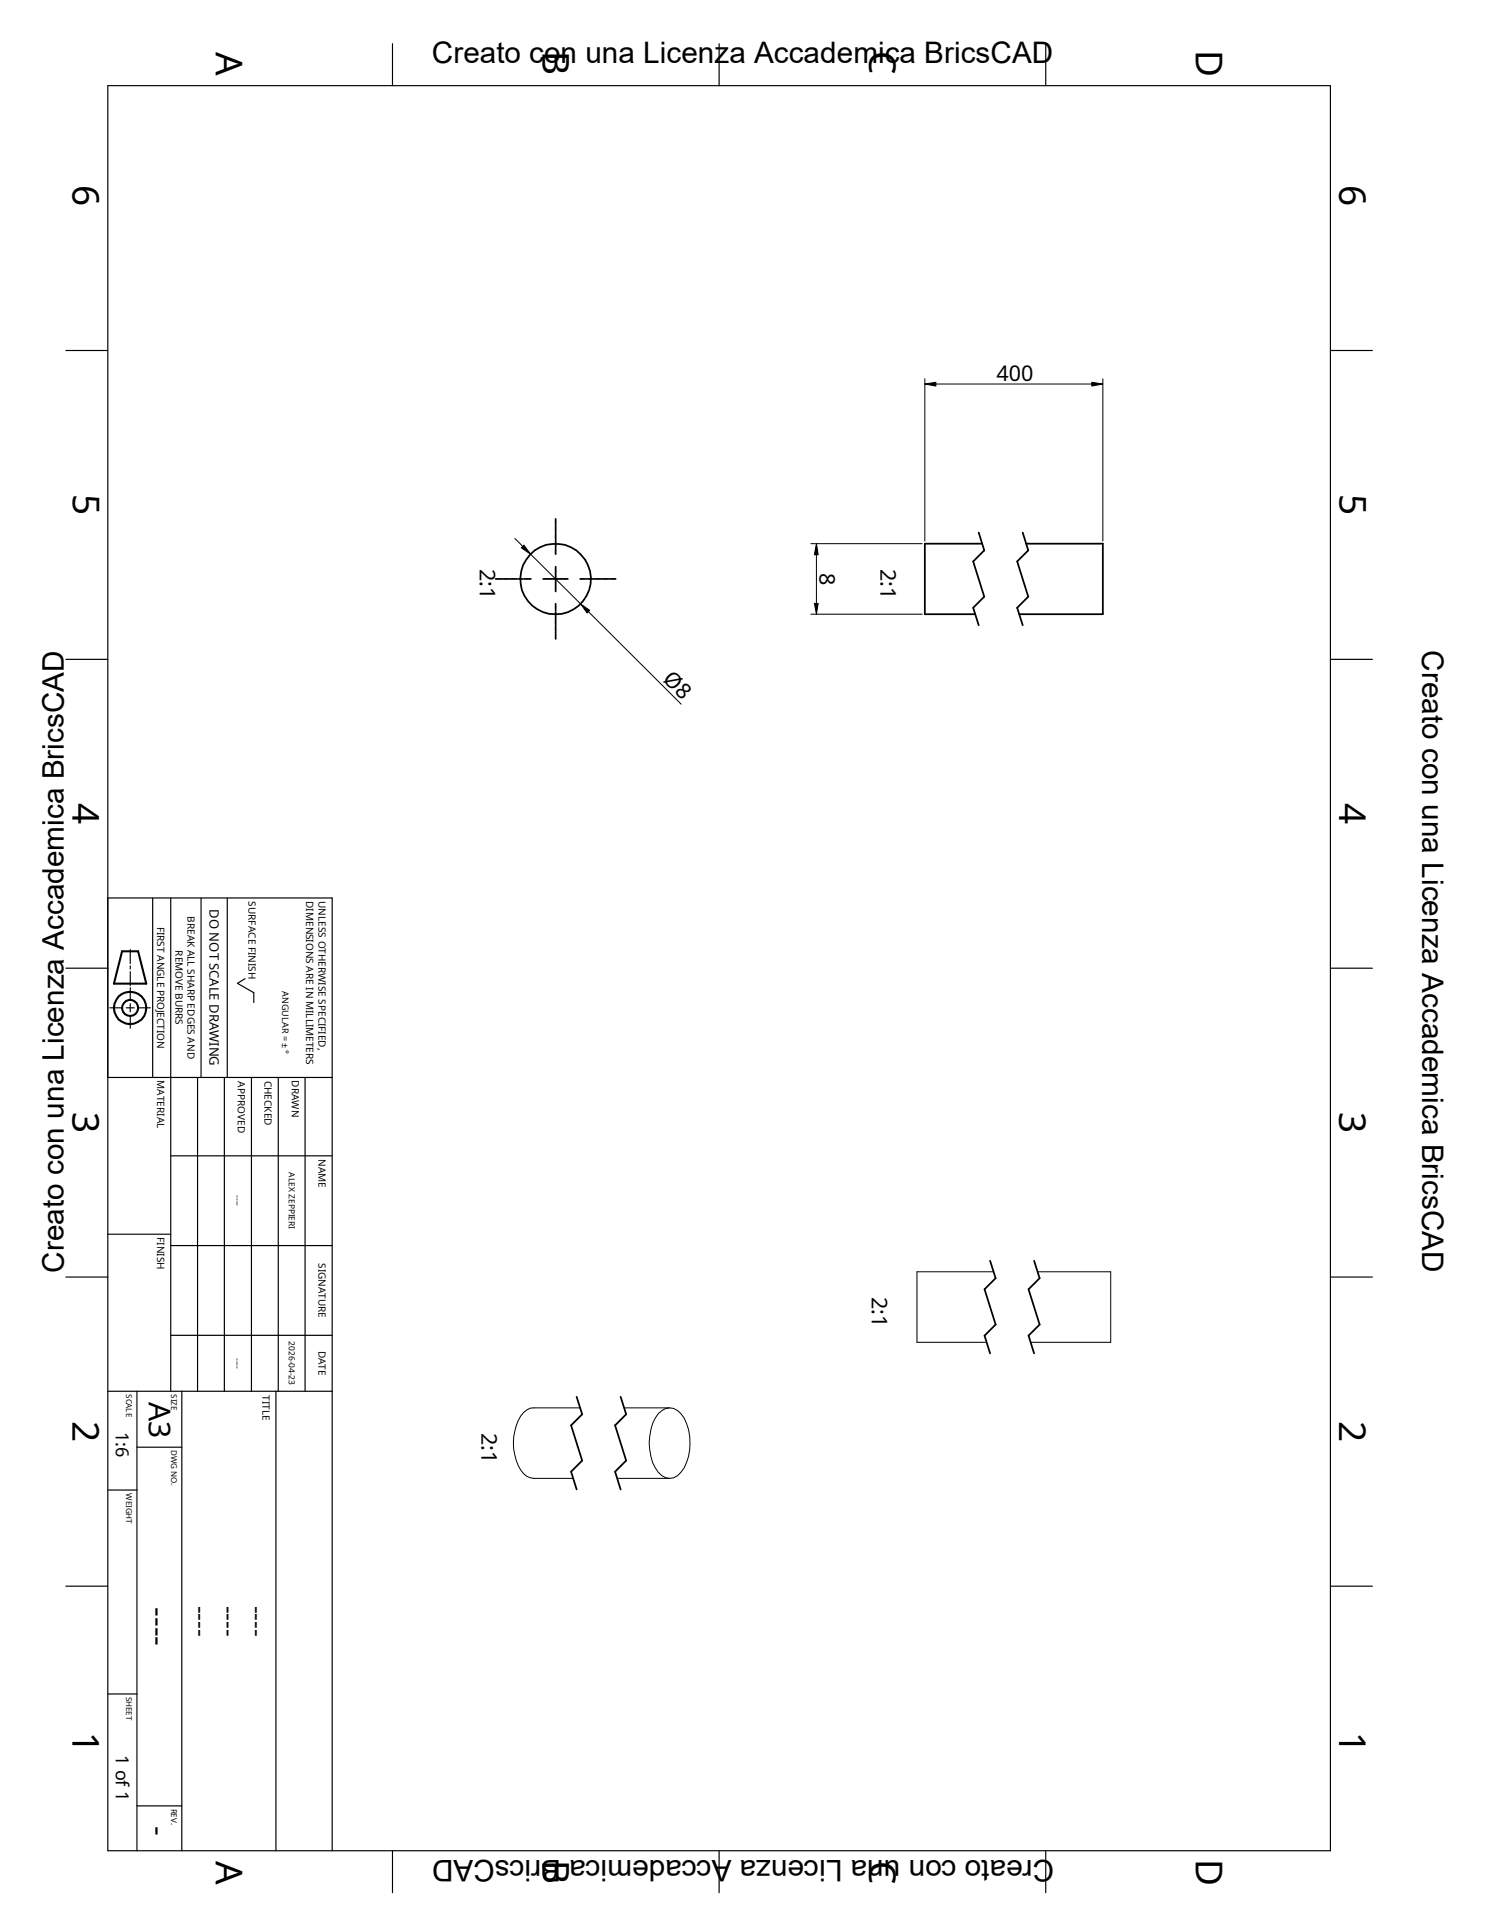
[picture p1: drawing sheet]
<svg xmlns="http://www.w3.org/2000/svg" width="216mm" height="279mm" viewBox="0 0 216 279" stroke-linecap="round" stroke-linejoin="round" font-family="sans-serif">
<g fill="none" stroke="#000" stroke-width=".15">
<path d="M134.4 55v23.6M136 55.8h22.6M160.2 55v23.6M74.8 78.2l1.1 1.2M117.8 79h16.2M77.1 80.5l7.3 7.3M85.5 88.9l13.5 13.4M117.8 89.2h16.2M118.6 80.6v7.1M144.3 184.8h-11.1v10.2h10.1M150.7 184.8h10.7v10.2h-11.7M84.3 204.6h-6.7a2.53 2.53 0 0 0-2.3 1.8 7.5 7.5 0 0 0 .8 7.7l.4 .4 1.1 .3h5.7"/>
<path d="M89.7 214.8h7.6M90.7 204.6h6.6M95.6 205.4a2.03 2.03 0 0 1 3.3 0 7.6 7.6 0 0 1 0 8.5 1.98 1.98 0 0 1-3.3 0 7.6 7.6 0 0 1 0-8.5z"/>
</g>
<g fill="none" stroke="#000" stroke-width=".25">
<path d="M80.7 75.4v.8M80.7 76.3v.2M80.7 76.6v.7M80.7 77.4v.1M80.7 77.6v.7M80.7 78.4v.2M80.7 78.7v.7M80.7 79.5v.1M80.7 79.8v.7M142.2 77.4l.8 2.6-1.6 1.6 1.6 5.1-1.6 1.6 .8 2.5M142.7 79h-8.3v10.2h7.3M148.6 77.4l.8 2.6-1.6 1.6 1.6 5.1-1.6 1.6 .8 2.5"/>
<path d="M149.1 79h11.1v10.2h-12.1M72 84.1h.8M72.9 84.1h.1M73.2 84.1h.6M74 84.1h.1M74.2 84.1h.7M75 84.1h.1M75.3 84.1h.6M76.1 84.1h.1M76.4 84.1h.7M78.9 84.1h3.6M80.7 82.3v3.6"/>
<path d="M80.7 87.7v.8M80.7 88.6v.1M80.7 88.9v.6M80.7 89.7v.1M80.7 90v.6M80.7 90.8v.1M80.7 91v.7M80.7 91.8v.1M80.7 92.1v.7M84.3 84.1h.7M85.2 84.1h.1M85.5 84.1h.6"/>
<path d="M86.3 84.1h.1M86.5 84.1h.7M87.3 84.1h.2M87.6 84.1h.7M88.4 84.1h.1M88.7 84.1h.8M143.8 183.2l.9 2.5-1.7 1.6 1.7 5.1-1.7 1.7 .8 2.5M150.2 183.2l.8 2.5-1.6 1.6 1.6 5.1-1.6 1.7 .8 2.5M83.8 202.9l.8 2.6-1.6 1.6 1.6 5.1-1.6 1.6 .8 2.6M90.2 202.9l.8 2.6-1.6 1.6 1.6 5.1-1.6 1.6 .8 2.6"/>
<circle cx="80.7" cy="84.1" r="5.1"/>
</g>
<g fill="none" stroke="#000" stroke-width=".17">
<path d="M15.7 12.4h177.6v256.5h-177.6zM57 6.3v6.1M104.5 6.3v6.1M151.9 6.3v6.1M9.6 50.9h6.1M193.3 50.9h6.1M9.6 95.8h6.1M193.3 95.8h6.1M15.7 130.5h32.6v138.4M18.9 138v2M22.2 130.5v26M24.8 130.5v71.6"/>
<path d="M29.2 130.5v26M33 130.5v26M9.6 140.7h6.1M15.7 156.5h32.6M16 146.4h1.7M18.3 146.4h1.2M18.9 140.3v.5M18.9 141.2v2M18.9 143.5v1.8M18.9 145.8v1.2M18.9 147.6v1.8M20.1 146.4h1.7"/>
<path d="M28.7 156.5v45.6M32.6 156.5v45.6M35.6 142.2l-1.1 .7 2.4 1.3v1.5M36.5 156.5v45.6M40.4 156.5v45.6M44.3 156.5v45.6M193.3 140.7h6.1M15.7 179.3h9.1M24.8 167.9h23.5M9.6 185.5h6.1M24.8 181h23.5M24.8 194h23.5"/>
<path d="M193.3 185.5h6.1M15.7 202.1h32.6M15.7 216.5h4.2M19.9 210.3h6.5M19.9 202.1v66.8M26.4 202.1v66.8M40.1 202.1v66.8M9.6 230.5h6.1M193.3 230.5h6.1M15.7 246.1h4.2M19.9 262.4h6.5M57 268.9v6.1"/>
<path d="M104.5 268.9v6.1M151.9 268.9v6.1"/>
</g>
<g fill="none" stroke="#000" stroke-width=".3">
<path d="M17.7 138.2h2.4l1.2 4.7h-4.7z"/>
<circle cx="18.9" cy="146.5" r="1.16"/>
<circle cx="18.9" cy="146.5" r="2.34"/>
</g>
<g fill="#000" stroke="#000" stroke-width=".15">
<path d="M134.4 55.8l1.6-.3v.6z" fill-rule="evenodd"/>
<path d="M158.6 55.5l1.6 .3-1.6 .3z" fill-rule="evenodd"/>
<path d="M75.7 79.6l.4-.4 1 1.3z" fill-rule="evenodd"/>
<path d="M84.4 87.8l1.3 .9-.4 .4z" fill-rule="evenodd"/>
<path d="M118.3 87.7h.6l-.3 1.5z" fill-rule="evenodd"/>
<path d="M118.6 79l.3 1.6h-.6z" fill-rule="evenodd"/>
</g>
<g font-size="5.4">
<text x="31.4" y="7.5" transform="rotate(90 31.4 7.5)">A</text>
<text x="78.8" y="7.4" transform="rotate(90 78.8 7.4)">B</text>
<text x="126.3" y="7.5" transform="rotate(90 126.3 7.5)">C</text>
<text x="173.7" y="7.2" transform="rotate(90 173.7 7.2)">D</text>
<text x="10.5" y="26.9" transform="rotate(90 10.5 26.9)">6</text>
<text x="194.6" y="26.9" transform="rotate(90 194.6 26.9)">6</text>
<text x="10.6" y="71.8" transform="rotate(90 10.6 71.8)">5</text>
<text x="194.6" y="71.8" transform="rotate(90 194.6 71.8)">5</text>
<text x="10.5" y="116.7" transform="rotate(90 10.5 116.7)">4</text>
<text x="194.6" y="116.7" transform="rotate(90 194.6 116.7)">4</text>
<text x="10.5" y="161.6" transform="rotate(90 10.5 161.6)">3</text>
<text x="194.6" y="161.6" transform="rotate(90 194.6 161.6)">3</text>
<text x="10.5" y="206.5" transform="rotate(90 10.5 206.5)">2</text>
<text x="194.6" y="206.5" transform="rotate(90 194.6 206.5)">2</text>
<text x="10.5" y="251.7" transform="rotate(90 10.5 251.7)">1</text>
<text x="194.6" y="251.7" transform="rotate(90 194.6 251.7)">1</text>
<text x="31.4" y="270.4" transform="rotate(90 31.4 270.4)">A</text>
<text x="78.8" y="270.3" transform="rotate(90 78.8 270.3)">B</text>
<text x="126.3" y="270.4" transform="rotate(90 126.3 270.4)">C</text>
<text x="173.7" y="270" transform="rotate(90 173.7 270)">D</text>
</g>
<g font-size="4.4">
<text x="21.6" y="203.7" transform="rotate(90 21.6 203.7)">A3</text>
<text x="21.6" y="233.6" transform="rotate(90 21.6 233.6)">----</text>
<text x="21.6" y="265.3" transform="rotate(90 21.6 265.3)">-</text>
</g>
<g font-size="4.3">
<text x="62.7" y="9.2">Creato con una Licenza Accademica BricsCAD</text>
<text x="206.6" y="94.5" transform="rotate(90 206.6 94.5)">Creato con una Licenza Accademica BricsCAD</text>
<text x="9.3" y="184.9" transform="rotate(-90 9.3 184.9)">Creato con una Licenza Accademica BricsCAD</text>
<text x="153.2" y="270.2" transform="rotate(-180 153.2 270.2)">Creato con una Licenza Accademica BricsCAD</text>
</g>
<g font-size="3.5">
<text x="28" y="233.3" transform="rotate(90 28 233.3)">----</text>
<text x="32.1" y="233.3" transform="rotate(90 32.1 233.3)">----</text>
<text x="36.2" y="233.3" transform="rotate(90 36.2 233.3)">----</text>
</g>
<g font-size="3.1">
<text x="144.8" y="55.4">400</text>
<text x="69.7" y="82.7" transform="rotate(90 69.7 82.7)">2:1</text>
<text x="119" y="83.2" transform="rotate(90 119 83.2)">8</text>
<text x="127.9" y="82.7" transform="rotate(90 127.9 82.7)">2:1</text>
<text x="96.2" y="98.8" transform="rotate(45 96.2 98.8)">Ø8</text>
<text x="126.7" y="188.4" transform="rotate(90 126.7 188.4)">2:1</text>
<text x="69.9" y="208.2" transform="rotate(90 69.9 208.2)">2:1</text>
</g>
<g font-size="2.6">
<text x="16.8" y="208.1" transform="rotate(90 16.8 208.1)">1:6</text>
<text x="16.8" y="254.9" transform="rotate(90 16.8 254.9)">1 of 1</text>
</g>
<text font-size="1.9" x="30.4" y="132.1" transform="rotate(90 30.4 132.1)">DO NOT SCALE DRAWING</text>
<g font-size="1.5">
<text x="36.1" y="131" transform="rotate(90 36.1 131)">SURFACE FINISH</text>
<text x="44.5" y="130.9" transform="rotate(90 44.5 130.9)">DIMENSIONS ARE IN MILLIMETERS</text>
<text x="46.3" y="130.9" transform="rotate(90 46.3 130.9)">UNLESS OTHERWISE SPECIFIED,</text>
<text x="22.8" y="134.6" transform="rotate(90 22.8 134.6)">FIRST ANGLE PROJECTION</text>
<text x="27.2" y="133.1" transform="rotate(90 27.2 133.1)">BREAK ALL SHARP EDGES AND</text>
<text x="25.5" y="138.1" transform="rotate(90 25.5 138.1)">REMOVE BURRS</text>
<text x="22.8" y="157" transform="rotate(90 22.8 157)">MATERIAL</text>
<text x="34.5" y="157.1" transform="rotate(90 34.5 157.1)">APPROVED</text>
<text x="38.4" y="157" transform="rotate(90 38.4 157)">CHECKED</text>
<text x="42.4" y="157" transform="rotate(90 42.4 157)">DRAWN</text>
<text x="46.3" y="168.4" transform="rotate(90 46.3 168.4)">NAME</text>
<text x="22.8" y="179.8" transform="rotate(90 22.8 179.8)">FINISH</text>
<text x="46.3" y="183.5" transform="rotate(90 46.3 183.5)">SIGNATURE</text>
<text x="46.3" y="196.3" transform="rotate(90 46.3 196.3)">DATE</text>
<text x="38.1" y="202.7" transform="rotate(90 38.1 202.7)">TITLE</text>
</g>
<text font-size="1.3" x="41" y="144" transform="rotate(90 41 144)">ANGULAR = ± °</text>
<g font-size="1.2">
<text x="34.1" y="173.6" transform="rotate(90 34.1 173.6)">----</text>
<text x="42" y="170.3" transform="rotate(90 42 170.3)">ALEX ZEPPIERI</text>
<text x="34.1" y="197.3" transform="rotate(90 34.1 197.3)">----</text>
<text x="42" y="194.9" transform="rotate(90 42 194.9)">2026-04-23</text>
<text x="18.3" y="202.5" transform="rotate(90 18.3 202.5)">SCALE</text>
<text x="24.8" y="202.5" transform="rotate(90 24.8 202.5)">SIZE</text>
<text x="24.8" y="210.7" transform="rotate(90 24.8 210.7)">DWG NO.</text>
<text x="18.3" y="216.9" transform="rotate(90 18.3 216.9)">WEIGHT</text>
<text x="18.3" y="246.5" transform="rotate(90 18.3 246.5)">SHEET</text>
<text x="24.8" y="262.8" transform="rotate(90 24.8 262.8)">REV.</text>
</g>
</svg>
